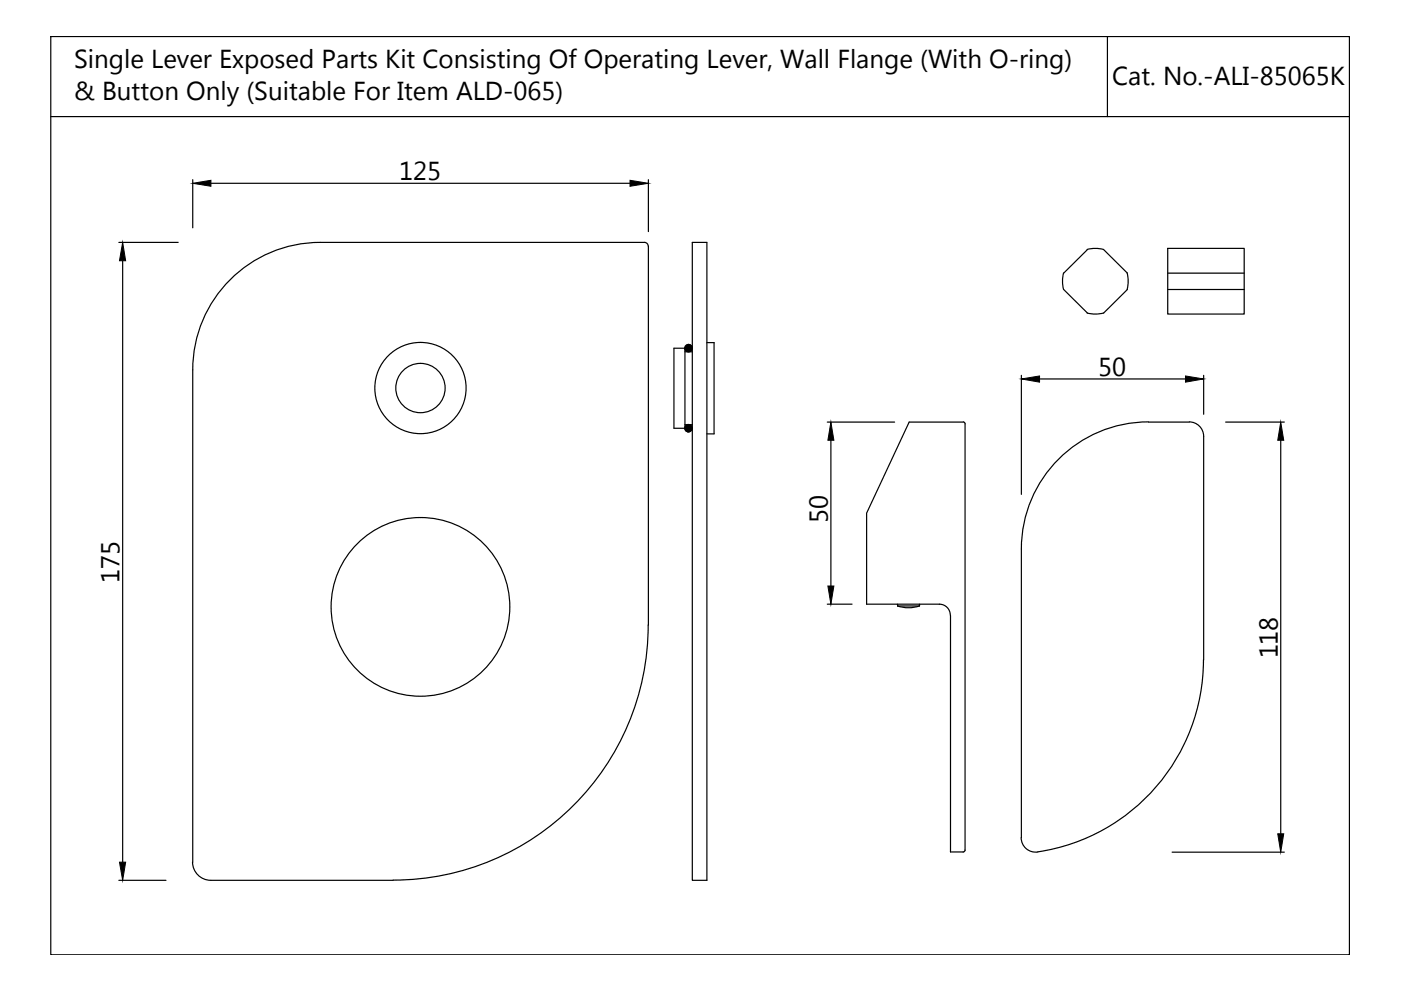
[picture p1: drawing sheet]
<svg xmlns="http://www.w3.org/2000/svg" width="297mm" height="210mm" viewBox="0 0 297 210" stroke-linecap="round" stroke-linejoin="round" font-family="sans-serif">
<!-- layer: 0 -->
<g fill="none" stroke="#000" stroke-width=".25">
<path d="M10.8 7.7h275.3v194.7h-275.3zM234.8 7.7v17M10.8 24.7h275.3M40.9 38.1v10.2M44.7 38.9h88.9M137.5 38.1v11M25.2 51.4h12.6M26 55.3v127.5M137.4 52.2a.78 .78 0 0 0-.7-.8h-68.8a27 27 0 0 0-27 27v104.4M137.5 52.2v80.3M146.8 51.4h3.1v135.2h-3.1zM225.5 57.9l-.2 1.7 .2 1.8"/>
<path d="M230.6 52.9l-5.1 5M234 52.9l-1.8-.2-1.7 .2M234 52.9l5 5M239 57.9l.2 1.7-.2 1.8M247.6 52.7h16.2v13.9h-16.2zM247.6 57.9h16.2M142.9 73.8h2.3v17h-2.3zM145.2 74.6h1.6M145.7 73.1l-.4 .5M145.9 73.1l-.7 .6M146.1 73l-.9 .9M146.2 73.1l-.9 .9"/>
<path d="M146.3 73.1l-1 1M146.4 73.2l-1.1 1M146.4 73.2l-1 1.1M146.5 73.2l-1.1 1.1M146.6 73.3l-1.1 1.1M146.7 73.4l-1.1 1.1M146.7 74.2l-.3 .3M146.7 73.5l-1 1M146.7 73.6l-.9 .9M146.7 73.7l-.8 .9M146.7 74l-.6 .5M146.8 73.8l-.8 .8"/>
<path d="M149.9 72.6h1.5v19.4h-1.5M216.5 79.6v25.2M225.5 61.4l5.1 5M230.5 66.4l1.7 .2 1.8-.2M239 61.4l-5 5M247.6 61.4h16.2M255.2 79.6v8.2M145.2 90h1.6M145.6 90.1l-.3 .3M145.9 90l-.6 .7M146 90l-.8 .8M146.1 90l-.9 .9"/>
<path d="M146.2 90.1l-.9 1M146.3 90.1l-1 1M146.4 90.2l-1.1 1M146.5 90.2l-1.1 1.1M146.6 90.3l-1.1 1.1M146.6 90.4l-1 1M146.7 90.5l-1.1 1M146.7 90.6l-1 .9M146.7 91.1l-.4 .4M146.7 90.6l-.9 1M146.7 90.9l-.6 .7M146.8 90.8l-.9 .8"/>
<path d="M175.4 89.5h14.3M176.2 93.3v30.9M204.6 89.9l-.2-.4h-.2h-11.4l-9.1 19.3v19.3h15.5a2.31 2.31 0 0 1 2.3 2.3M204.6 89.9v90.4M220.4 80.3h30.9M255.2 92.5a3 3 0 0 0-3-3h-8.7a26.9 26.9 0 0 0-27 26.9v61.2a3 3 0 0 0 3.5 3 41.2 41.2 0 0 0 35.2-40.7M255.2 92.5v47.4M259.9 89.5h12.4M271.5 93.3v83.5M137.4 132.5a54.1 54.1 0 0 1-54.1 54.1M175.4 128.1h5.3M190.3 128.5l1.3 .3 1.3 .1 2-.4"/>
<path d="M190.3 128.1v.4M195 128.1v.4h-4.7M201.5 130.4v50.2h2.7l.4-.4M25.2 186.6h10M40.8 182.8a3.9 3.9 0 0 0 3.9 3.8M44.7 186.6h38.7M248.5 180.7h23.8"/>
<circle cx="146" cy="73.8" r=".78"/>
<circle cx="89.1" cy="82.3" r="9.7"/>
<circle cx="89.1" cy="82.3" r="5.2"/>
<circle cx="146" cy="90.8" r=".78"/>
<circle cx="89.1" cy="128.7" r="18.9"/>
</g>
<path d="M40.9 38.9l3.8-.7v1.3zM133.6 38.2l3.9 .7-3.9 .6zM26 51.4l.6 3.9h-1.3zM216.5 80.3l3.9-.6v1.3zM251.3 79.7l3.9 .6-3.9 .7zM176.2 89.5l.6 3.8h-1.3zM271.5 89.5l.7 3.8h-1.3zM175.5 124.2h1.3l-.6 3.9zM270.9 176.8h1.3l-.7 3.9zM25.3 182.8h1.3l-.6 3.8z" fill="#000" stroke="#000" stroke-width=".21"/>
<g font-size="5.5">
<text x="15.7" y="14.5">Single Lever Exposed Parts Kit Consisting Of Operating Lever, Wall Flange (With O-ring)</text>
<text x="15.7" y="21.2">&amp; Button Only (Suitable For Item ALD-065)</text>
<text x="235.8" y="18.1">Cat. No.-ALI-85065K</text>
<text x="84.6" y="38.2">125</text>
<text x="232.8" y="79.7">50</text>
<text x="175.5" y="110.9" transform="rotate(-90 175.5 110.9)">50</text>
<text x="25.3" y="123.5" transform="rotate(-90 25.3 123.5)">175</text>
<text x="270.9" y="139.6" transform="rotate(-90 270.9 139.6)">118</text>
</g>
</svg>
